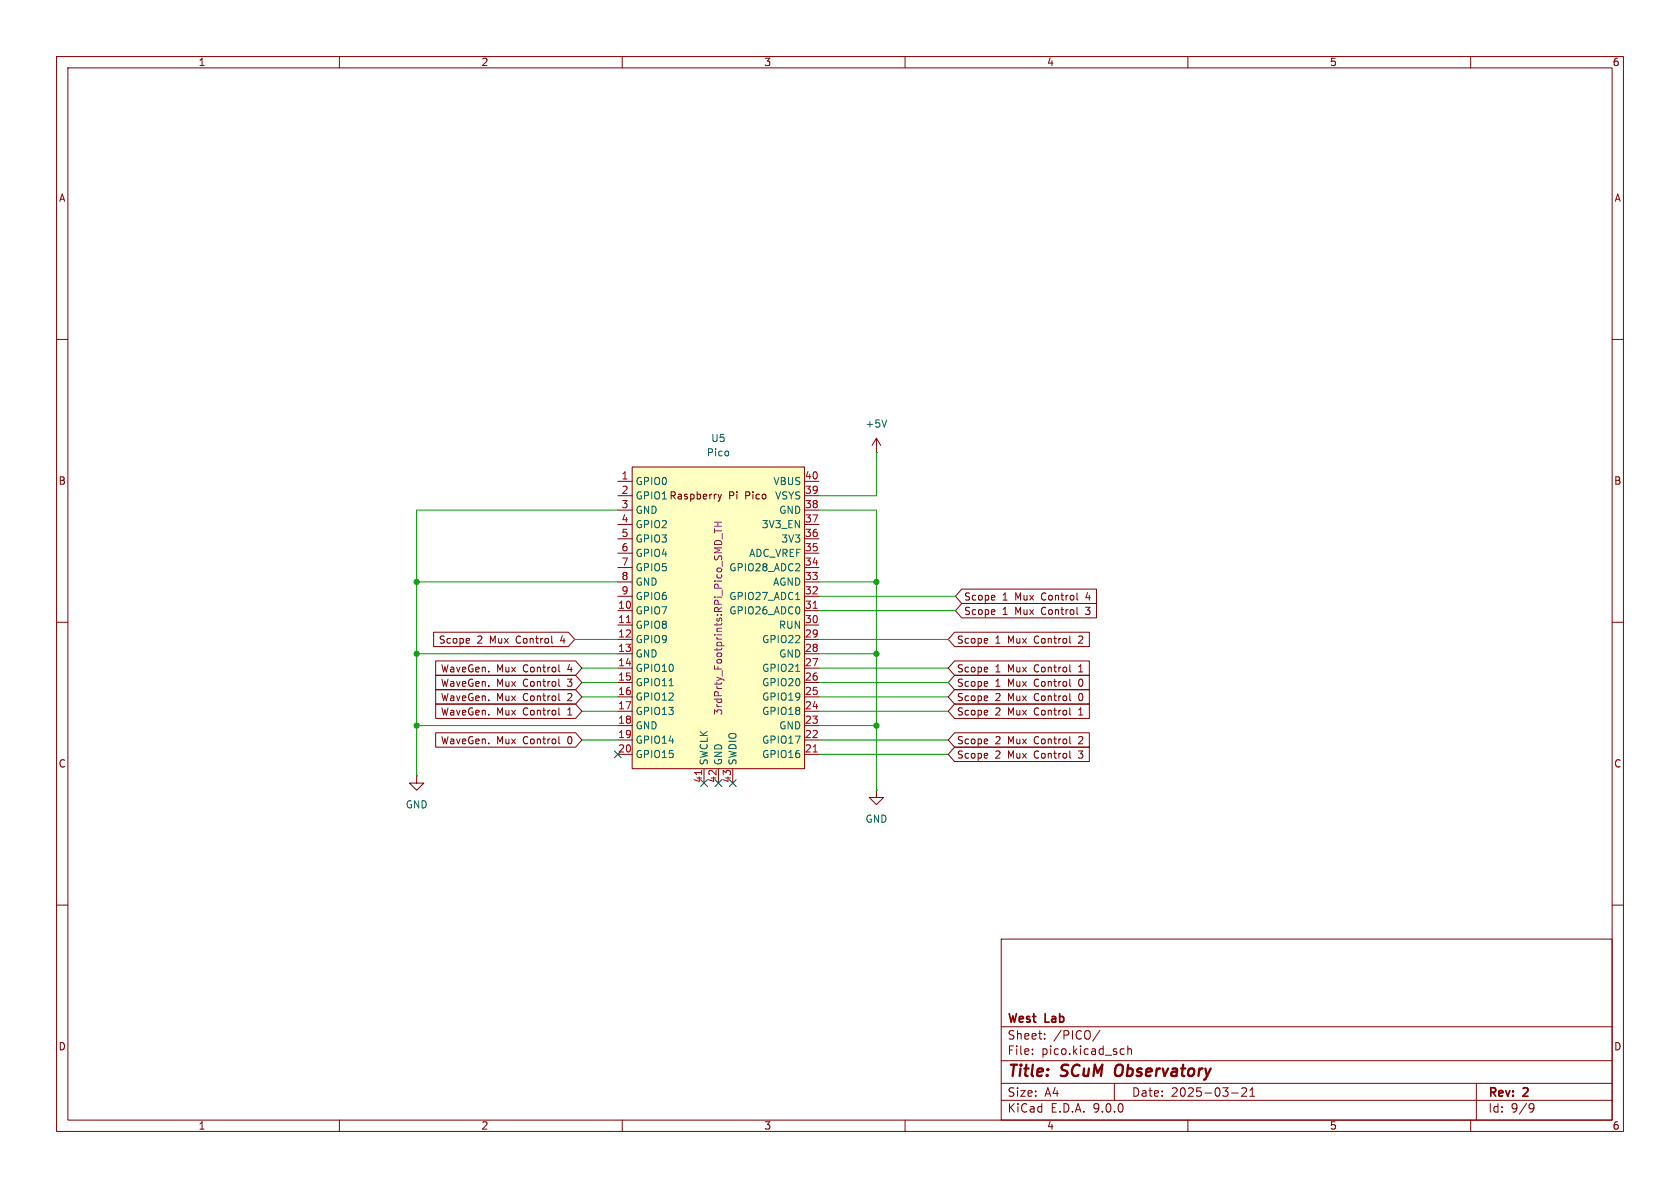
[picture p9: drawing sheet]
<svg xmlns="http://www.w3.org/2000/svg" width="297mm" height="210mm" viewBox="0 0 297 210" stroke-linecap="round" stroke-linejoin="round" font-family="sans-serif">
<g fill="none" stroke="#840000" stroke-width=".18">
<path d="M10 10h277v190h-277zM12 12h273v186h-273zM60 10v2M110 10v2M160 10v2M210 10v2M260 10v2M10 60h2M285 60h2M10 110h2M285 110h2M10 160h2"/>
<path d="M177 166h108v32h-108zM285 160h2M60 198v2M110 198v2M160 198v2M177 194.5h108M177 191.5h108M177 187.5h108M177 181.5h108M182.5 186.3v.1M182.5 185.5v.1M184.7 183.6v.1"/>
<path d="M184.7 182.8v.1M194.5 182.1l-1.3 2M197 191.5v3M198.3 185.4l.4 .1M198.7 186.3l-.4 .1M199.4 185.5l.2-.1 .4 .1v.9M199.4 184.9v1.5M210 198v2M217.7 193.2h1.2M219.5 192.4l.6-.1 .2 .1 .1 .3-.9 1.1h.9M221 193.8h.8M221 192.7l.4-.4v1.5"/>
<path d="M260 198v2M261 191.5v6.5M270.6 195.1l.5 .1a.99 .99 0 0 1-.4 1.4h-.2M271.2 195.7l-.3 .3h-.3"/>
</g>
<path d="M197.3 188.5a1.5 1.5 0 0 0 0 1.6" fill="none" stroke="#840000" stroke-width=".4"/>
<path d="M111.8 82.6h30.4v53.3h-30.4z" fill="#ffffc2"/>
<g fill="none" stroke="#840000" stroke-width=".18">
<path d="M154.9 77.5l-.7 1.2M154.9 77.5l.8 1.2M154.9 77.5v2.5M109.2 85.1h2.6M109.2 87.6h2.6M109.2 90.2h2.6M109.2 92.7h2.6M109.2 95.3h2.6M109.2 97.8h2.6M111.8 82.6h30.4v53.3h-30.4zM126.9 87.4l.3 .8M127.2 88.2l-.3 .4"/>
<path d="M127.5 87.4l-.3 .8M142.2 85.1h2.6M142.2 87.6h2.6M142.2 90.2h2.6M142.2 92.7h2.6M142.2 95.3h2.6M142.2 97.8h2.6M154.9 80h.1M76.7 111.8h23.8l1.1 1.2-1.1 1.3h-23.8zM77 119.4h24.8l1.1 1.3-1.1 1.2h-24.8zM77 116.8h24.8l1.1 1.3-1.1 1.3h-24.8zM97.6 113.6l.1 .1"/>
<path d="M98.8 117.5v1.1l.2 .2M109.2 100.3h2.6M109.2 102.9h2.6M109.2 105.4h2.6M109.2 108h2.6M109.2 110.5h2.6M109.2 113h2.6M109.2 115.6h2.6M109.2 118.1h2.6M142.2 100.3h2.6M142.2 102.9h2.6M142.2 105.4h2.6"/>
<path d="M142.2 108h2.6M142.2 110.5h2.6M142.2 113h2.6M142.2 115.6h2.6M142.2 118.1h2.6M168.8 116.8h23.8v2.6h-23.8l-1.2-1.3zM168.8 119.4h23.8v2.5h-23.8l-1.2-1.2zM168.8 111.8h23.8v2.5h-23.8l-1.2-1.3zM170 104.1h23.9v2.6h-23.9l-1.1-1.3zM170 106.7h23.9v2.5h-23.9l-1.1-1.2zM189.2 118.7l.1 .1M189.2 113.6l.1 .1"/>
<path d="M190.5 106l.1 .1M190.5 108.6h.1M190.7 118.8h.7M190.8 117.8l-.1 .1M73.7 137.2v1.2h1.2l-1.2 1.3-1.3-1.3h1.3M73.7 137.2h.1M77 121.9h24.8l1.1 1.3-1.1 1.3h-24.8zM77 124.5h24.8l1.1 1.2-1.1 1.3h-24.8zM77 129.5h24.8l1.1 1.3-1.1 1.3h-24.8zM98.8 122.6v1.1l.2 .2M98.8 120.1v1l.2 .2M98.8 125.1v1.1l.2 .2"/>
<path d="M98.8 130.2v1.1l.2 .2M109.2 120.7h2.6M109.2 123.2h2.6M109.2 125.7h2.6M109.2 128.3h2.6M109.2 130.8h2.6M109.2 133.4h2.6M124.5 135.9v2.5M127 135.9v2.5M129.5 135.9v2.5M142.2 120.7h2.6M142.2 123.2h2.6"/>
<path d="M142.2 125.7h2.6M142.2 128.3h2.6M142.2 130.8h2.6M142.2 133.4h2.6M154.9 139.7v1.3h1.3l-1.3 1.2-1.2-1.2h1.2M154.9 139.7h.1M168.8 132.1h23.8v2.5h-23.8l-1.2-1.2zM168.8 129.5h23.8v2.6h-23.8l-1.2-1.3zM168.8 121.9h23.8v2.6h-23.8l-1.2-1.3zM168.8 124.5h23.8v2.5h-23.8l-1.2-1.3zM189.2 134h.1M189.2 121.3h.1"/>
<path d="M189.2 131.4l.1 .1M189.2 123.8l.1 .1M189.2 126.3l.1 .1M190.7 126.4h.7M190.8 125.4l-.1 .1"/>
</g>
<path d="M110.7 110.1h.8M143.8 107.5h.7M124 136.2v.7M143.8 132.9h.7" fill="none" stroke="#a90000" stroke-width=".18"/>
<path d="M156.8 74.2l-.5 1.3M140.7 106h.7M140.7 118.7h.7M118.3 121.2h.7" fill="none" stroke="#006464" stroke-width=".18"/>
<path d="M126.3 93.5v.7M126.3 93.8h1.3M126.3 93h1.3M126.3 92.3h1.3M126.9 92.3v.7M127.7 94.3v1" fill="none" stroke="#840084" stroke-width=".18"/>
<g fill="none" stroke="#009600" stroke-width=".18">
<path d="M109.2 90.2h-35.5v47M144.8 90.2h10.1v49.5M154.9 80v7.6h-10.1M73.7 115.6h35.5M73.7 102.9h35.5M101.6 113h7.6M102.9 118.1h6.3M144.8 115.6h10.1M144.8 118.1h22.8M144.8 108h24.1M144.8 102.9h10.1M144.8 113h22.8"/>
<path d="M144.8 105.4h24.1M73.7 128.3h35.5M102.9 130.8h6.3M102.9 120.7h6.3M102.9 123.2h6.3M102.9 125.7h6.3M144.8 130.8h22.8M144.8 133.4h22.8M144.8 120.7h22.8M144.8 123.2h22.8M144.8 125.7h22.8M144.8 128.3h10.1"/>
</g>
<path d="M108.6 132.7l1.2 1.3M109.8 132.7l-1.2 1.3M123.9 137.8l1.2 1.2M125.1 137.8l-1.2 1.2M126.4 137.8l1.2 1.2M127.6 137.8l-1.2 1.2M128.9 137.8l1.2 1.2M130.1 137.8l-1.2 1.2" fill="none" stroke="#000084" stroke-width=".18"/>
<g fill="#009600" stroke="#009600" stroke-width=".18">
<circle cx="73.7" cy="115.6" r=".46"/>
<circle cx="73.7" cy="128.3" r=".46"/>
<circle cx="73.7" cy="102.9" r=".46"/>
<circle cx="154.9" cy="128.3" r=".46"/>
<circle cx="154.9" cy="102.9" r=".46"/>
<circle cx="154.9" cy="115.6" r=".46"/>
</g>
<g font-size="2.8" fill="#840000">
<text x="178" y="190.9">Title:</text>
<text x="187.7" y="190.9">SCuM</text>
<text x="198" y="190.9">Observatory</text>
</g>
<g font-size="2.1" fill="#840000">
<text x="178" y="184">Sheet:</text>
<text x="178" y="181.2">West</text>
<text x="184.8" y="181.2">Lab</text>
<text x="186.2" y="184">/PICO/</text>
<text x="178" y="186.7">File:</text>
<text x="184.1" y="186.7">pico.kicad_sch</text>
<text x="178" y="196.9">KiCad</text>
<text x="178" y="194.1">Size:</text>
<text x="184.7" y="194.1">A4</text>
<text x="185.7" y="196.9">E.D.A.</text>
<text x="193.3" y="196.9">9.0.0</text>
<text x="200" y="194.1">Date:</text>
<text x="207" y="194.1">2025-03-21</text>
<text x="263" y="194.3">Rev:</text>
<text x="263" y="196.9">Id:</text>
<text x="267.1" y="196.9">9/9</text>
<text x="269.4" y="194.3">2</text>
</g>
<g font-size="1.8" fill="#840000">
<text x="35" y="11.9">1</text>
<text x="85" y="11.9">2</text>
<text x="135" y="11.9">3</text>
<text x="185" y="11.9">4</text>
<text x="235" y="11.9">5</text>
<text x="285" y="11.9">6</text>
<text x="10.3" y="35.9">A</text>
<text x="285.3" y="35.9">A</text>
<text x="10.3" y="85.9">B</text>
<text x="128.8" y="88.5">Pi</text>
<text x="131.8" y="88.5">Pico</text>
<text x="285.3" y="85.9">B</text>
<text x="170.3" y="106.4">Scope</text>
<text x="177.2" y="106.4">1</text>
<text x="179.6" y="106.4">Mux</text>
<text x="184.4" y="106.4">Control</text>
<text x="192.4" y="106.4">4</text>
<text x="77.5" y="114">Scope</text>
<text x="84.3" y="114">2</text>
<text x="86.7" y="114">Mux</text>
<text x="91.5" y="114">Control</text>
<text x="99.6" y="114">4</text>
<text x="169.1" y="114">Scope</text>
<text x="170.3" y="108.9">Scope</text>
<text x="175.9" y="114">1</text>
<text x="177.2" y="108.9">1</text>
<text x="178.3" y="114">Mux</text>
<text x="179.6" y="108.9">Mux</text>
<text x="183.1" y="114">Control</text>
<text x="184.4" y="108.9">Control</text>
<text x="191.2" y="114">2</text>
<text x="192.4" y="108.9">3</text>
<text x="77.8" y="119.1">WaveGen.</text>
<text x="87.8" y="119.1">Mux</text>
<text x="92.6" y="119.1">Control</text>
<text x="100.6" y="119.1">4</text>
<text x="169.1" y="119.1">Scope</text>
<text x="175.9" y="119.1">1</text>
<text x="178.3" y="119.1">Mux</text>
<text x="183.1" y="119.1">Control</text>
<text x="191.2" y="119.1">1</text>
<text x="77.8" y="124.1">WaveGen.</text>
<text x="77.8" y="121.6">WaveGen.</text>
<text x="87.8" y="124.1">Mux</text>
<text x="87.8" y="121.6">Mux</text>
<text x="92.6" y="124.1">Control</text>
<text x="92.6" y="121.6">Control</text>
<text x="100.6" y="124.1">2</text>
<text x="100.6" y="121.6">3</text>
<text x="169.1" y="121.6">Scope</text>
<text x="169.1" y="124.1">Scope</text>
<text x="175.9" y="121.6">1</text>
<text x="175.9" y="124.1">2</text>
<text x="178.3" y="121.6">Mux</text>
<text x="178.3" y="124.1">Mux</text>
<text x="183.1" y="121.6">Control</text>
<text x="183.1" y="124.1">Control</text>
<text x="191.2" y="121.6">0</text>
<text x="191.2" y="124.1">0</text>
<text x="77.8" y="126.7">WaveGen.</text>
<text x="77.8" y="131.8">WaveGen.</text>
<text x="87.8" y="126.7">Mux</text>
<text x="87.8" y="131.8">Mux</text>
<text x="92.6" y="126.7">Control</text>
<text x="92.6" y="131.8">Control</text>
<text x="100.6" y="126.7">1</text>
<text x="100.6" y="131.8">0</text>
<text x="169.1" y="131.8">Scope</text>
<text x="169.1" y="126.7">Scope</text>
<text x="175.9" y="131.8">2</text>
<text x="175.9" y="126.7">2</text>
<text x="178.3" y="131.8">Mux</text>
<text x="178.3" y="126.7">Mux</text>
<text x="183.1" y="131.8">Control</text>
<text x="183.1" y="126.7">Control</text>
<text x="191.2" y="131.8">2</text>
<text x="191.2" y="126.7">1</text>
<text x="10.3" y="135.9">C</text>
<text x="169.1" y="134.3">Scope</text>
<text x="175.9" y="134.3">2</text>
<text x="178.3" y="134.3">Mux</text>
<text x="183.1" y="134.3">Control</text>
<text x="191.2" y="134.3">3</text>
<text x="285.3" y="135.9">C</text>
<text x="10.3" y="185.9">D</text>
<text x="285.3" y="185.9">D</text>
<text x="35" y="199.9">1</text>
<text x="85" y="199.9">2</text>
<text x="135" y="199.9">3</text>
<text x="185" y="199.9">4</text>
<text x="235" y="199.9">5</text>
<text x="285" y="199.9">6</text>
</g>
<g font-size="1.8" fill="#006464">
<text x="152.9" y="75.8">+5V</text>
<text x="124.8" y="80.9">Pico</text>
<text x="125.6" y="78.3">U5</text>
<text x="112.3" y="86">GPIO0</text>
<text x="112.3" y="88.5">GPIO1 Raspberry</text>
<text x="136.6" y="86">VBUS</text>
<text x="136.9" y="88.5">VSYS</text>
<text x="112.3" y="91">GND</text>
<text x="112.3" y="93.6">GPIO2</text>
<text x="134.6" y="93.6">3V3_EN</text>
<text x="137.7" y="91">GND</text>
<text x="112.3" y="96.1">GPIO3</text>
<text x="112.3" y="98.7">GPIO4</text>
<text x="112.3" y="101.2">GPIO5</text>
<text x="128.8" y="101.2">GPIO28_ADC2</text>
<text x="132.3" y="98.7">ADC_VREF</text>
<text x="138" y="96.1">3V3</text>
<text x="112.3" y="103.7">GND</text>
<text x="112.3" y="106.3">GPIO6</text>
<text x="128.8" y="106.3">GPIO27_ADC1</text>
<text x="136.6" y="103.7">AGND</text>
<text x="112.3" y="108.8">GPIO7</text>
<text x="112.3" y="111.4">GPIO8</text>
<text x="112.3" y="113.9">GPIO9</text>
<text x="128.8" y="108.8">GPIO26_ADC0</text>
<text x="134.6" y="113.9">GPIO22</text>
<text x="137.6" y="111.4">RUN</text>
<text x="112.3" y="116.4">GND</text>
<text x="112.3" y="119">GPIO10</text>
<text x="134.6" y="119">GPIO21</text>
<text x="137.7" y="116.4">GND</text>
<text x="112.3" y="121.5">GPIO11</text>
<text x="112.3" y="124.1">GPIO12</text>
<text x="134.6" y="121.5">GPIO20</text>
<text x="134.6" y="124.1">GPIO19</text>
<text x="112.3" y="126.6">GPIO13</text>
<text x="112.3" y="129.1">GND</text>
<text x="112.3" y="131.7">GPIO14</text>
<text x="134.6" y="126.6">GPIO18</text>
<text x="134.6" y="131.7">GPIO17</text>
<text x="137.7" y="129.1">GND</text>
<text x="112.3" y="134.2">GPIO15</text>
<text x="125.3" y="135.4" transform="rotate(-90 125.3 135.4)">SWCLK</text>
<text x="127.9" y="135.4" transform="rotate(-90 127.9 135.4)">GND</text>
<text x="130.4" y="135.4" transform="rotate(-90 130.4 135.4)">SWDIO</text>
<text x="134.6" y="134.2">GPIO16</text>
<text x="71.6" y="143.1">GND</text>
<text x="152.9" y="145.6">GND</text>
</g>
<g font-size="1.8" fill="#a90000">
<text x="109.8" y="84.8">1</text>
<text x="109.8" y="87.4">2</text>
<text x="109.8" y="89.9">3</text>
<text x="142.2" y="84.8">40</text>
<text x="142.2" y="87.4">39</text>
<text x="142.2" y="89.9">38</text>
<text x="109.8" y="92.5">4</text>
<text x="109.8" y="95">5</text>
<text x="142.2" y="92.5">37</text>
<text x="142.2" y="95">36</text>
<text x="109.8" y="97.5">6</text>
<text x="109.8" y="100.1">7</text>
<text x="142.2" y="97.5">35</text>
<text x="142.2" y="100.1">34</text>
<text x="109.2" y="107.7">10</text>
<text x="109.8" y="102.6">8</text>
<text x="109.8" y="105.2">9</text>
<text x="142.2" y="102.6">33</text>
<text x="142.2" y="105.2">32</text>
<text x="142.2" y="107.7">31</text>
<text x="109.2" y="110.2">11</text>
<text x="109.2" y="112.8">12</text>
<text x="142.2" y="110.2">30</text>
<text x="142.2" y="112.8">29</text>
<text x="109.2" y="115.3">13</text>
<text x="109.2" y="117.9">14</text>
<text x="142.2" y="115.3">28</text>
<text x="142.2" y="117.9">27</text>
<text x="109.2" y="120.4">15</text>
<text x="109.2" y="122.9">16</text>
<text x="109.2" y="125.5">17</text>
<text x="142.2" y="120.4">26</text>
<text x="142.2" y="122.9">25</text>
<text x="142.2" y="125.5">24</text>
<text x="109.2" y="128">18</text>
<text x="109.2" y="130.6">19</text>
<text x="142.2" y="128">23</text>
<text x="142.2" y="130.6">22</text>
<text x="109.2" y="133.1">20</text>
<text x="142.2" y="133.1">21</text>
<text x="124.2" y="138.5" transform="rotate(-90 124.2 138.5)">41</text>
<text x="126.7" y="138.5" transform="rotate(-90 126.7 138.5)">42</text>
<text x="129.3" y="138.5" transform="rotate(-90 129.3 138.5)">43</text>
</g>
<text font-size="1.8" fill="#840084" x="127.9" y="126.5" transform="rotate(-90 127.9 126.5)">3rdPrty_Footprints:RPi_Pico_SMD_TH</text>
</svg>
